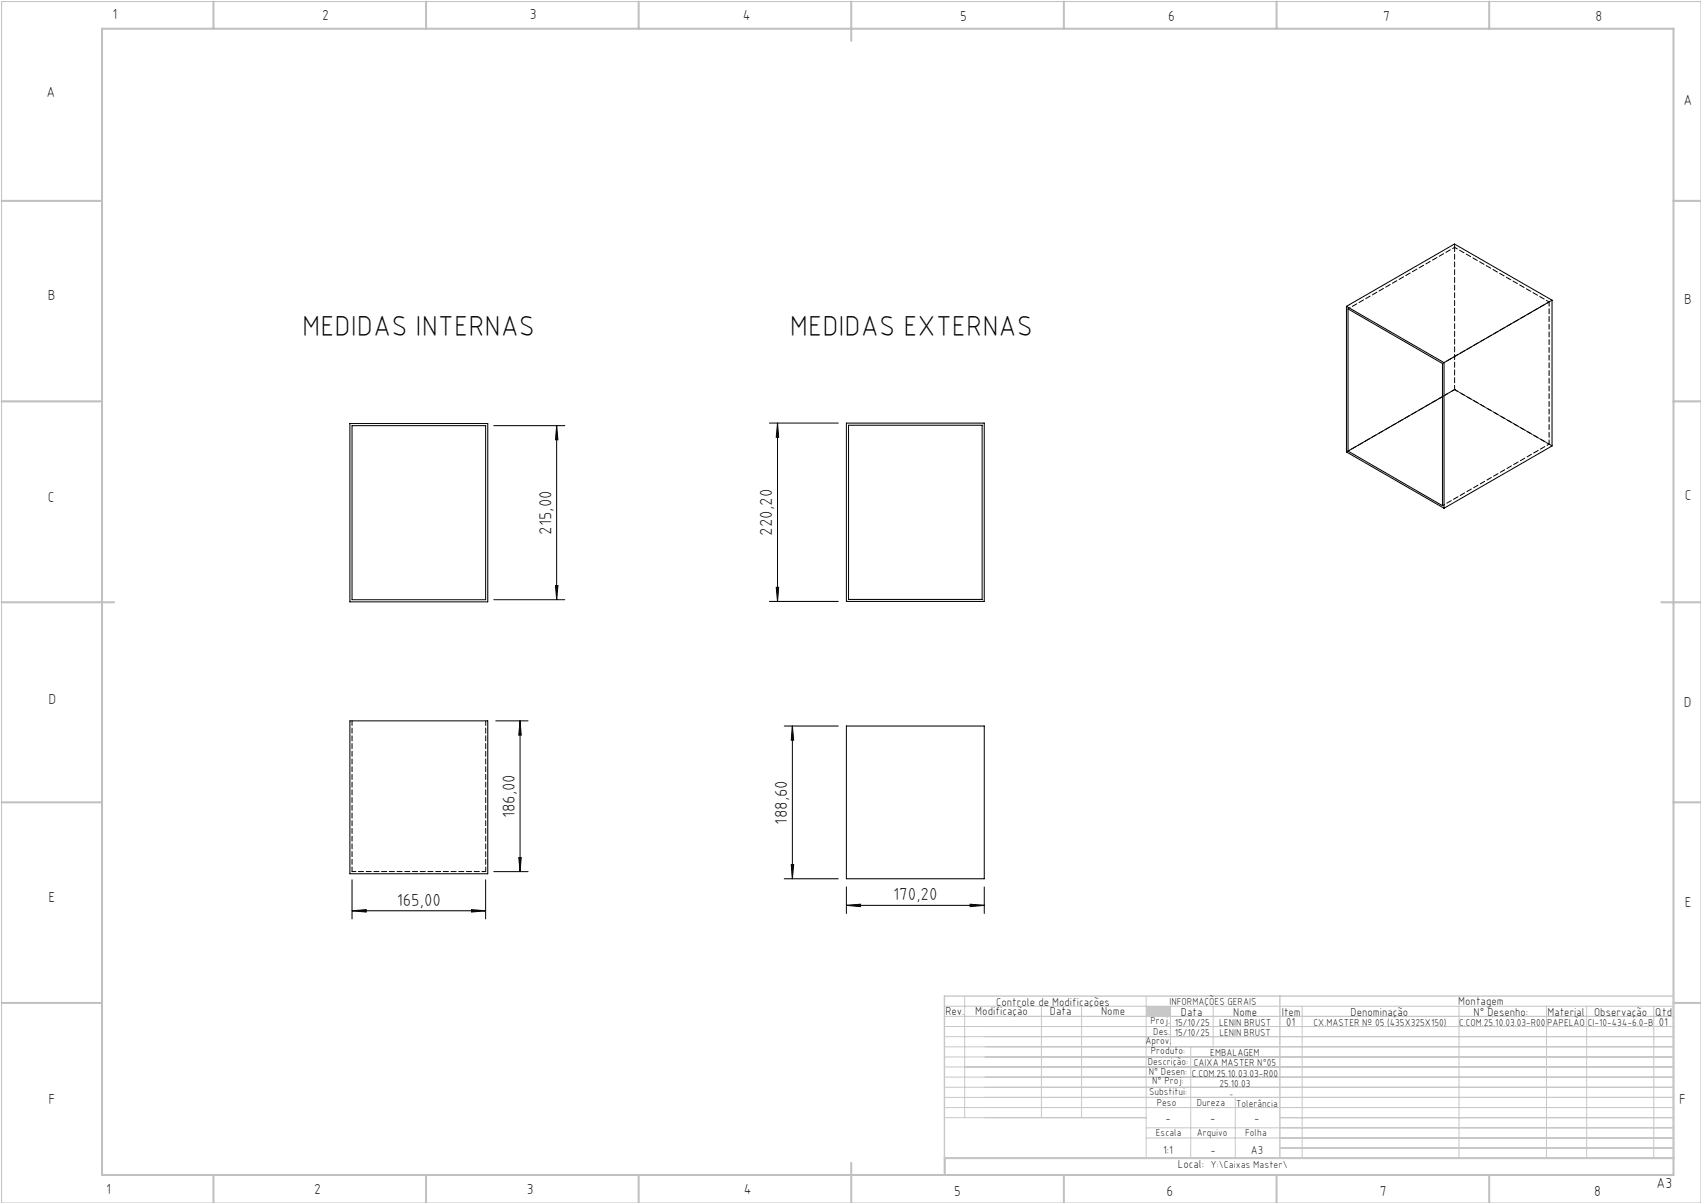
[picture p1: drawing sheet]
<svg xmlns="http://www.w3.org/2000/svg" width="420mm" height="297mm" viewBox="0 0 420 297" stroke-linecap="round" stroke-linejoin="round" font-family="sans-serif">
<path d="M.4 .4h419.6v296.6h-419.6z" fill="none" stroke="#c0c0c0" stroke-width=".25"/>
<g fill="none" stroke="#c0c0c0" stroke-width=".5">
<path d="M25.2 7.1h388v283h-388zM52.7 .4v6.7M105.2 .4v6.7M157.7 .4v6.7M210.2 .4v9.7M262.7 .4v6.7M315.2 .4v6.7M367.7 .4v6.7M.4 49.6h24.8M413.2 49.6h6.8M.4 99.1h24.8M413.2 99.1h6.8"/>
<path d="M.4 148.7h27.8M410.2 148.7h9.8M.4 198.1h24.8M413.2 198.1h6.8M.4 247.6h24.8M413.2 247.6h6.8M52.7 290.1v6.9M105.2 290.1v6.9M157.7 290.1v6.9M210.2 287.1v9.9M262.7 290.1v6.9M315.2 290.1v6.9"/>
<path d="M367.7 290.1v6.9M413.2 285.9h-179.9v4.2"/>
</g>
<g fill="none" stroke="#c3c8d2" stroke-width=".25">
<path d="M233.2 250.9h180M233.2 248.4h180M233.2 253.4h180M233.2 255.9h180M233.2 258.4h180M238.2 245.9v30M257.1 248.4v27.5M267.1 248.4v27.5M283 245.9v40M289 248.4v10M294 258.4v27.5M299.5 248.4v10"/>
<path d="M321.5 248.4v37.5M360.3 248.4v37.5M381.8 248.4v37.5M391.8 248.4v37.5M408.3 248.4v37.5M233.2 260.9h180M233.2 263.4h180M233.2 265.9h180M233.2 268.4h180M233.2 270.9h180M233.2 273.4h180M233.2 275.9h49.8"/>
<path d="M283 278.4h130.2M305 270.9v15M316 275.9h97.2M283 280.9h130.2M316 283.4h97.2"/>
</g>
<path d="M233.2 245.9h180v40h-180zM316 245.9v40" fill="none" stroke="#c3c8d2" stroke-width=".35"/>
<path d="M283 248.4h6v2.5h-6z" fill-rule="evenodd" fill="#c3c8d2"/>
<g fill="none" stroke="#000" stroke-width=".25">
<path d="M332.5 75.6l24.1 13.9M332.5 75.6v36l24.1 13.9M332.8 76.3l23.4 13.4v35.1l-23.4-13.4zM383.2 74.1v36l-26.6 15.4M383.2 74.1l-26.6 15.4M383.2 74.1l-24.1-13.8-26.6 15.3M356.2 97.9l-23.4 13.5M356.6 89.5v36M86.4 104.6h34v44h-34zM86.9 105.1h33v43h-33zM121.9 105.1h17.6M137.4 105.1l.4 3.5h-.6z"/>
<path d="M137.4 105.1v43M190 104.5h17M192 104.5l.3 3.4h-.6zM192 104.5v44M209 104.5h34v44h-34zM209.5 105h33v43h-33zM121.9 148.1h17.6M137.2 144.6h.6l-.4 3.5zM190 148.5h17M191.7 145h.6l-.3 3.5zM86.4 178h34v37.7h-34zM122.4 178h8"/>
<path d="M128.4 178l.3 3.5h-.6zM128.4 178v37.2M193.6 179.2h13.4M195.7 179.2l.3 3.5h-.6zM195.7 179.2v37.8M209 179.2h34v37.8h-34zM86.9 217.2v9.7M119.9 217.2v9.7M121.9 215.2h8.5M128.1 211.7h.6l-.3 3.5zM193.6 217h13.4M195.4 213.5h.6l-.3 3.5z"/>
<path d="M209 219v6.5M243 219v6.5M86.9 224.9l3.5-.3v.6zM86.9 224.9h33M116.4 224.6l3.5 .3-3.5 .3zM209 223.5l3.5-.3v.6zM209 223.5h34M239.5 223.2l3.5 .3-3.5 .3z"/>
</g>
<g fill="#000">
<path d="M137.2 144.6h.6l-.4 3.5zM137.4 105.1l.4 3.5h-.6z"/>
<path d="M128.4 178l.3 3.5h-.6zM128.1 211.7h.6l-.3 3.5zM192 104.5l.3 3.4h-.6zM191.7 145h.6l-.3 3.5zM195.7 179.2l.3 3.5h-.6zM195.4 213.5h.6l-.3 3.5z"/>
<path d="M86.9 224.9l3.5-.3v.6zM116.4 224.6l3.5 .3-3.5 .3zM209 223.5l3.5-.3v.6zM239.5 223.2l3.5 .3-3.5 .3z"/>
</g>
<path d="M359.2 96.2l24 13.9M86.9 178v37.2M119.9 178v37.2" fill="none" stroke="#000" stroke-width=".25" stroke-dasharray="1.3 .6" stroke-dashoffset=".1"/>
<path d="M86.9 215.2h33" fill="none" stroke="#000" stroke-width=".25" stroke-dasharray="1.3 .6" stroke-dashoffset=".3"/>
<path d="M332.9 76.3l26.3-15.2M356.2 89.7l26.3-15.2M356.2 124.8l26.3-15.2" fill="none" stroke="#000" stroke-width=".25" stroke-dasharray="1.3 .6" stroke-dashoffset=".7"/>
<path d="M356.2 97.9l3-1.7" fill="none" stroke="#000" stroke-width=".25" stroke-dasharray="1.3 .6" stroke-dashoffset="-.1"/>
<path d="M359.2 61.1v35.1M382.5 109.6v-35.1" fill="none" stroke="#000" stroke-width=".25" stroke-dasharray="1.3 .6" stroke-dashoffset=".2"/>
<path d="M359.2 60.2v.9" fill="none" stroke="#000" stroke-width=".25" stroke-dasharray="1.3 .6" stroke-dashoffset=".4"/>
<path d="M359.2 96.2h.1" fill="none" stroke="#000" stroke-width=".25" stroke-dasharray="1.3 .6"/>
<path d="M382.5 74.5l-23.3-13.4M359.2 96.2l23.3 13.4M332.5 111.6l26.7-15.4" fill="none" stroke="#000" stroke-width=".25" stroke-dasharray="1.3 .6" stroke-dashoffset=".5"/>
<g font-size="7.1">
<text x="74.6" y="82.9">MEDIDAS INTERNAS</text>
<text x="195" y="82.9">MEDIDAS EXTERNAS</text>
</g>
<g font-size="4.3">
<text x="136.2" y="132" transform="rotate(-90 136.2 132)">215,00</text>
<text x="190.7" y="132.2" transform="rotate(-90 190.7 132.2)">220,20</text>
<text x="127.1" y="202.1" transform="rotate(-90 127.1 202.1)">186,00</text>
<text x="194.4" y="203.6" transform="rotate(-90 194.4 203.6)">188,60</text>
<text x="97.9" y="223.6">165,00</text>
<text x="220.5" y="222.2">170,20</text>
</g>
<g font-size="3.6">
<text x="27.8" y="4.8">1</text>
<text x="79.5" y="4.9">2</text>
<text x="130.8" y="4.8">3</text>
<text x="183.4" y="4.9">4</text>
<text x="237.1" y="5.1">5</text>
<text x="288.4" y="5.2">6</text>
<text x="341.5" y="5.1">7</text>
<text x="394" y="5.2">8</text>
<text x="11.5" y="24">A</text>
<text x="415.7" y="25.8">A</text>
<text x="11.8" y="74.1">B</text>
<text x="415.8" y="75.1">B</text>
<text x="11.8" y="124">C</text>
<text x="416" y="123.5">C</text>
<text x="12" y="173.7">D</text>
<text x="415.8" y="174.7">D</text>
<text x="12" y="222.6">E</text>
<text x="416" y="223.9">E</text>
<text x="12" y="272.6">F</text>
<text x="414.6" y="272.6">F</text>
<text x="409" y="293.3">A3</text>
<text x="26.2" y="294.8">1</text>
<text x="77.6" y="294.8">2</text>
<text x="130.1" y="294.8">3</text>
<text x="183.7" y="294.7">4</text>
<text x="235.6" y="295.2">5</text>
<text x="288" y="295.2">6</text>
<text x="340.7" y="295.2">7</text>
<text x="393.6" y="295.2">8</text>
</g>
<g font-size="2.9">
<text x="240.8" y="250.6">Modificação</text>
<text x="259.2" y="250.6">Data</text>
<text x="271.9" y="250.6">Nome</text>
<text x="290.9" y="288.4">Local:</text>
</g>
<g font-size="2.8">
<text x="233.4" y="250.6">Rev.</text>
<text x="246" y="248.4">Controle de Modificações</text>
<text x="291.6" y="250.8">Data</text>
<text x="304.5" y="250.8">Nome</text>
<text x="316.5" y="250.9">Item</text>
<text x="333.5" y="250.9">Denominação</text>
<text x="360.1" y="248.2">Montagem</text>
<text x="363.9" y="250.8">N° Desenho:</text>
<text x="382.1" y="250.8">Material</text>
<text x="393.6" y="250.8">Observação</text>
<text x="408.7" y="250.9">Qtd</text>
<text x="317.6" y="253.3">01</text>
<text x="409.6" y="253.3">01</text>
<text x="287.7" y="276.9">-</text>
<text x="298.8" y="276.9">-</text>
<text x="309.7" y="276.9">-</text>
<text x="287.2" y="284.8">1:1</text>
<text x="298.9" y="284.8">-</text>
<text x="308.8" y="284.8">A3</text>
</g>
<g font-size="2.5">
<text x="288.7" y="248.2">INFORMAÇÕES GERAIS</text>
<text x="282.8" y="257.8">Aprov.</text>
<text x="284.1" y="252.9">Proj.</text>
<text x="284.8" y="255.4">Des.</text>
<text x="290.1" y="255.8">15/10/25</text>
<text x="290.1" y="253.3">15/10/25</text>
<text x="301" y="253.3">LENIN BRUST</text>
<text x="301.1" y="255.8">LENIN BRUST</text>
<text x="324.3" y="253.3">CX.MASTER Nº 05 (435X325X150)</text>
<text x="360.3" y="253.3">C.COM.25.10.03.03-R00</text>
<text x="382" y="253.3">PAPELÃO</text>
<text x="392" y="253.3">CI-10-434-6.0-B</text>
<text x="283.4" y="262.9">Descrição:</text>
<text x="284.2" y="260.3">Produto:</text>
<text x="294.7" y="263.3">CAIXA MASTER N°05</text>
<text x="298.8" y="260.7">EMBALAGEM</text>
<text x="283.7" y="265.4">N° Desen:</text>
<text x="284.5" y="267.7">N° Proj:</text>
<text x="294.3" y="265.9">C.COM.25.10.03.03-R00</text>
<text x="301.1" y="268.3">25.10.03</text>
<text x="283.7" y="270.4">Substitui:</text>
<text x="285.6" y="273">Peso</text>
<text x="295.5" y="273">Dureza</text>
<text x="305.2" y="273.3">Tolerância</text>
<text x="285.4" y="280.4">Escala</text>
<text x="295.5" y="280.4">Arquivo</text>
<text x="307.5" y="280.4">Folha</text>
<text x="298.9" y="288.4">Y:\Caixas Master\</text>
</g>
<text font-size="2.1" x="303.5" y="270.9">-</text>
</svg>
